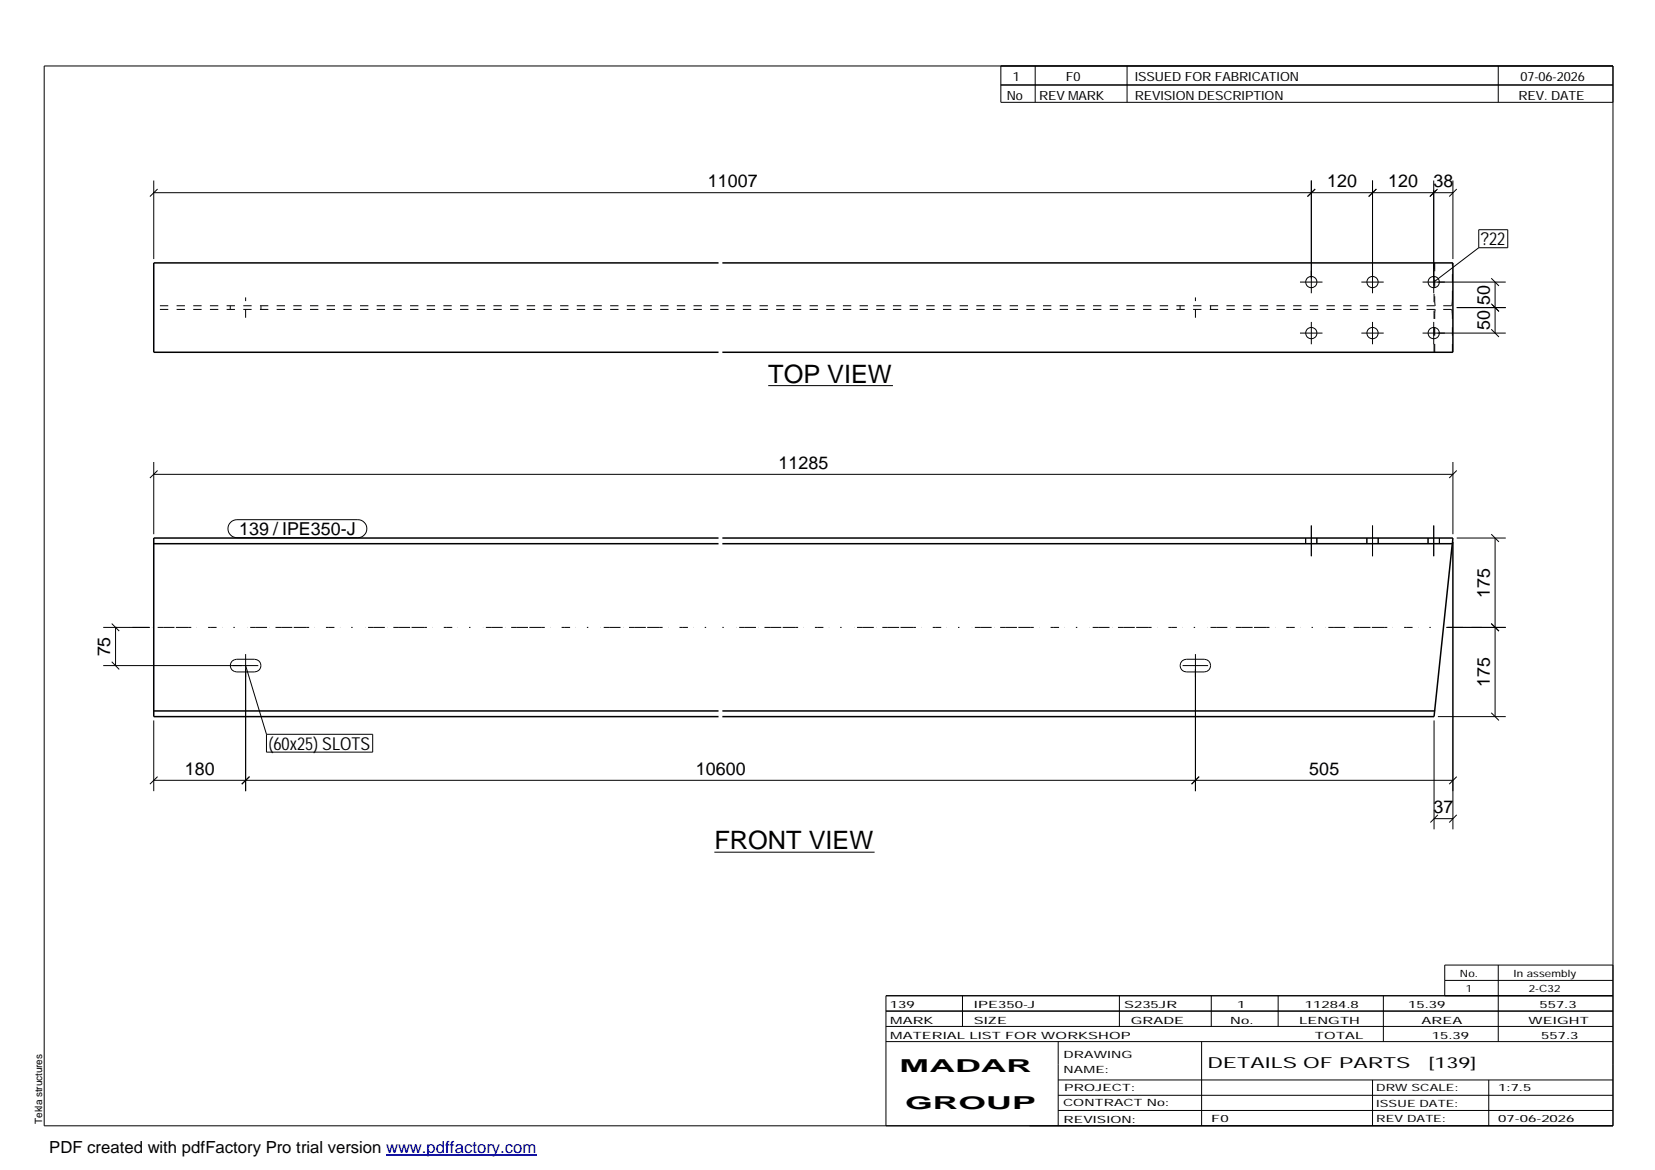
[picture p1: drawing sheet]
<svg xmlns="http://www.w3.org/2000/svg" width="420mm" height="297mm" viewBox="0 0 420 297" stroke-linecap="round" stroke-linejoin="round" font-family="sans-serif">
<g fill="none" stroke="#000" stroke-width=".25">
<path d="M11.2 16.7h398.3v269.1h-398.3zM254.1 16.7v9.3h155.4M262.8 16.7v9.3M286.1 16.7v9.3M380.4 16.7v9.3M254.1 21.6h155.4M39 45.8v20M39 48.9h329.9M40 48l-1.9 1.9M332.9 45.8v28.7M333.9 48l-2 1.9M348.4 45.8v28.7"/>
<path d="M349.4 48l-1.9 1.9M364 45.8v28.7M365 48l-2 1.9 1.7-1.7M368.9 45.8v20M369.8 48l-1.9 1.9M375.4 58.3h7.4v4.6h-7.4zM330 71.6h5.7M345.6 71.6h5.7M361.1 71.6h21.2M369.8 78.1h12.5M375.4 62.9l-11.4 8.7M378.6 77.1l1.9 2"/>
<path d="M378.6 70.6l1.9 2M379.6 71.6v13M195 97.9h31.7M330 84.6h5.7M332.9 81.7v5.7M345.6 84.6h5.7M348.4 81.7v5.7M361.1 84.6h21.2M364 81.7v5.7M378.6 83.6l1.9 1.9M39 117.3v18.3M40 119.5l-1.9 1.9"/>
<path d="M368.9 117.3v18.3M369.8 119.5l-1.9 1.9M39 120.4h329.9M58.5 132.6l.8-.5 .9-.2h30.6a2.29 2.29 0 0 1 2.3 2.3 2.29 2.29 0 0 1-2.3 2.3h-30.6a2.27 2.27 0 0 1-2.2-1.4 2.27 2.27 0 0 1 .5-2.5zM331.5 136.6v1.4M332.9 133.4v7.8M334.3 136.6v1.4M347 136.6v1.4M348.4 133.4v7.8M349.9 136.6v1.4M362.5 136.6v1.4M364 133.4v7.8"/>
<path d="M365.4 136.6v1.4M368.9 137.6v73M369.8 136.6h12.5M378.6 135.6l1.9 2M379.6 136.6v45.3M26.2 159.3h11.9M28.4 158.3l1.9 1.9M29.3 159.3v9.7M367.5 159.3h14.8M378.6 158.3l1.9 1.9M26.2 169h39.4M28.4 168l1.9 2"/>
<path d="M58.9 167.8l1.2-.4h4.5a1.61 1.61 0 0 1 1.7 1.6 1.61 1.61 0 0 1-1.7 1.6h-4.5a1.61 1.61 0 0 1-1.5-1 1.61 1.61 0 0 1 .3-1.8zM62.4 166.1v34.8M62.4 169l5.2 17.4M300.1 167.8l1.1-.4h4.5a1.61 1.61 0 0 1 1.6 1.6 1.61 1.61 0 0 1-1.6 1.6h-4.5a1.61 1.61 0 0 1-1.5-1 1.61 1.61 0 0 1 .4-1.8zM300.2 169h6.5M303.5 166.1v34.8M39 182.9v18M39 198.1h329.9M40 197.2l-1.9 1.9M63.3 197.2l-1.9 1.9M67.6 186.4h27v4.6h-27zM304.4 197.2l-1.9 1.9"/>
<path d="M364.1 182.9v27.7M365 181.9h17.3M369.8 197.2l-1.9 1.9M378.6 181l1.9 1.9M181.4 216.4h40.6M364.1 207.8h4.8M365 206.9l-1.9 1.9M369.8 206.9l-1.9 1.9M224.9 256.7h184.6M244.3 252.8v7.8M284.2 252.8v7.8M307.5 252.8v7.8"/>
<path d="M324.5 252.8v7.8M351.2 252.8v11.6M366.8 248.9h42.7M380.4 245v19.4M409.5 245h-42.7v7.8M409.5 252.8h-184.6v33M224.9 264.4h184.6M224.9 260.6h184.6M268.6 264.4v21.4M268.6 274.2h140.9M268.6 278.1h140.9M305.1 264.4v21.4"/>
<path d="M348.4 274.2v11.6M378 274.2v11.6M268.6 281.9h140.9"/>
<circle cx="332.9" cy="71.6" r="1.42"/>
<circle cx="348.4" cy="71.6" r="1.43"/>
<circle cx="364" cy="71.6" r="1.43"/>
<circle cx="332.9" cy="84.6" r="1.42"/>
<circle cx="348.4" cy="84.6" r="1.43"/>
<circle cx="364" cy="84.6" r="1.43"/>
</g>
<path d="M182.4 66.7h-143.4v22.7h143.4M183.4 66.7h185.5v22.7h-185.5M39 138h143.4M182.4 136.6h-143.4v45.3h143.4M183.4 136.6h185.5l-.2 1.4M183.4 138h185.3M368.7 138l-4.6 43.9h-180.7M39 180.5h143.4M183.4 180.5h180.8" fill="none" stroke="#000" stroke-width=".38"/>
<g fill="none" stroke="#000" stroke-width=".25" stroke-dasharray="2.1 2.1" stroke-linecap="butt">
<path d="M58.5 77.6v1M66.3 77.6v1M182.4 78.6h-143.4M182.4 77.6h-143.4M299.6 77.6v1M307.3 77.6v1M364.2 66.7v9.2M364.2 75.9v.7M364.2 76.6l.1 .6M364.2 79.6v.6M364.3 77.2v.3M364.3 79l-.1 .6"/>
<path d="M364.3 77.5l.1 .1M364.3 78.7v.3M364.4 78.6l-.1 .1M368.5 78.6h-185.1M368.5 77.6h-185.1M368.5 77.6l.1-.1M368.6 77.5v-.3M368.6 78.7l-.1-.1M368.6 77.2l.1-.6M368.6 79v-.3M368.7 76.6v-.7M368.7 79.6l-.1-.6"/>
<path d="M368.7 75.9v-9.2M62.4 80.7v-5.2M303.5 80.7v-5.2M364.1 89.4v-22.7M364.2 89.4v-9.2M368.7 89.4v-9.2M368.7 80.2v-.6M364.2 180.4v.1"/>
</g>
<path d="M29.3 159.3h153.1M183.4 159.3h192.8" fill="none" stroke="#000" stroke-width=".25" stroke-dasharray=".4 3.2 0 .7 1.4 0 2.8 .7 0 1.4 1.4 0 2.8" stroke-linecap="butt"/>
<path d="M98 293.3h38.2" fill="none" stroke="#00f" stroke-width=".3"/>
<g font-size="6.4">
<text x="195" y="97.2">TOP VIEW</text>
<text x="181.4" y="215.6">FRONT VIEW</text>
</g>
<g font-size="4.5">
<text x="179.7" y="47.5">11007</text>
<text x="336.9" y="47.5">120</text>
<text x="352.4" y="47.5">120</text>
<text x="363.9" y="47.5">38</text>
<text x="376" y="62.3">?22</text>
<text x="378.2" y="77.4" transform="rotate(-90 378.2 77.4)">50</text>
<text x="378.2" y="83.8" transform="rotate(-90 378.2 83.8)">50</text>
<text x="197.7" y="119">11285</text>
<text x="60.7" y="135.9">139 / IPE350-J</text>
<text x="378.2" y="151.7" transform="rotate(-90 378.2 151.7)">175</text>
<text x="27.9" y="166.7" transform="rotate(-90 27.9 166.7)">75</text>
<text x="378.2" y="174.4" transform="rotate(-90 378.2 174.4)">175</text>
<text x="68.2" y="190.4">(60x25) SLOTS</text>
<text x="46.9" y="196.7">180</text>
<text x="176.6" y="196.7">10600</text>
<text x="332.4" y="196.7">505</text>
<text x="363.9" y="206.4">37</text>
<text x="228.4" y="272.3">MADAR</text>
<text x="229.8" y="281.6">GROUP</text>
</g>
<text font-size="4.2" x="12.5" y="292.7">PDF created with pdfFactory Pro trial version www.pdffactory.com</text>
<g font-size="3.9">
<text x="306.5" y="271.3">DETAILS OF PARTS</text>
<text x="362.7" y="271.3">[139]</text>
</g>
<g font-size="3.2">
<text x="257.1" y="20.5">1</text>
<text x="270.6" y="20.5">F0</text>
<text x="288.1" y="20.5">ISSUED FOR FABRICATION</text>
<text x="386" y="20.5">07-06-2026</text>
<text x="255.6" y="25.5">No</text>
<text x="263.8" y="25.5">REV MARK</text>
<text x="288.1" y="25.5">REVISION DESCRIPTION</text>
<text x="385.5" y="25.5">REV. DATE</text>
</g>
<g font-size="2.5">
<text x="370.6" y="247.9">No.</text>
<text x="372.1" y="251.8">1</text>
<text x="384.3" y="247.9">In assembly</text>
<text x="388.1" y="251.8">2-C32</text>
<text x="225.9" y="255.9">139</text>
<text x="247.3" y="255.9">IPE350-J</text>
<text x="285.4" y="255.9">S235JR</text>
<text x="314.1" y="255.9">1</text>
<text x="331.3" y="255.9">11284.8</text>
<text x="357.5" y="255.9">15.39</text>
<text x="390.8" y="255.9">557.3</text>
<text x="226" y="263.7">MATERIAL LIST FOR WORKSHOP</text>
<text x="226" y="259.9">MARK</text>
<text x="247.2" y="259.9">SIZE</text>
<text x="287.1" y="259.9">GRADE</text>
<text x="312.3" y="259.9">No.</text>
<text x="329.8" y="259.9">LENGTH</text>
<text x="333.8" y="263.7">TOTAL</text>
<text x="360.9" y="259.9">AREA</text>
<text x="363.5" y="263.7">15.39</text>
<text x="388.1" y="259.9">WEIGHT</text>
<text x="391.3" y="263.7">557.3</text>
<text x="270" y="268.5">DRAWING</text>
<text x="270" y="272.5">NAME:</text>
<text x="269.9" y="280.9">CONTRACT No:</text>
<text x="270.2" y="277">PROJECT:</text>
<text x="349.4" y="277.1">DRW SCALE:</text>
<text x="349.4" y="281">ISSUE DATE:</text>
<text x="380.4" y="277.1">1:7.5</text>
<text x="10.7" y="285.4" transform="rotate(-90 10.7 285.4)">Tekla structures</text>
<text x="270" y="285">REVISION:</text>
<text x="307.5" y="284.8">F0</text>
<text x="349.4" y="284.8">REV DATE:</text>
<text x="380.4" y="284.8">07-06-2026</text>
</g>
</svg>
